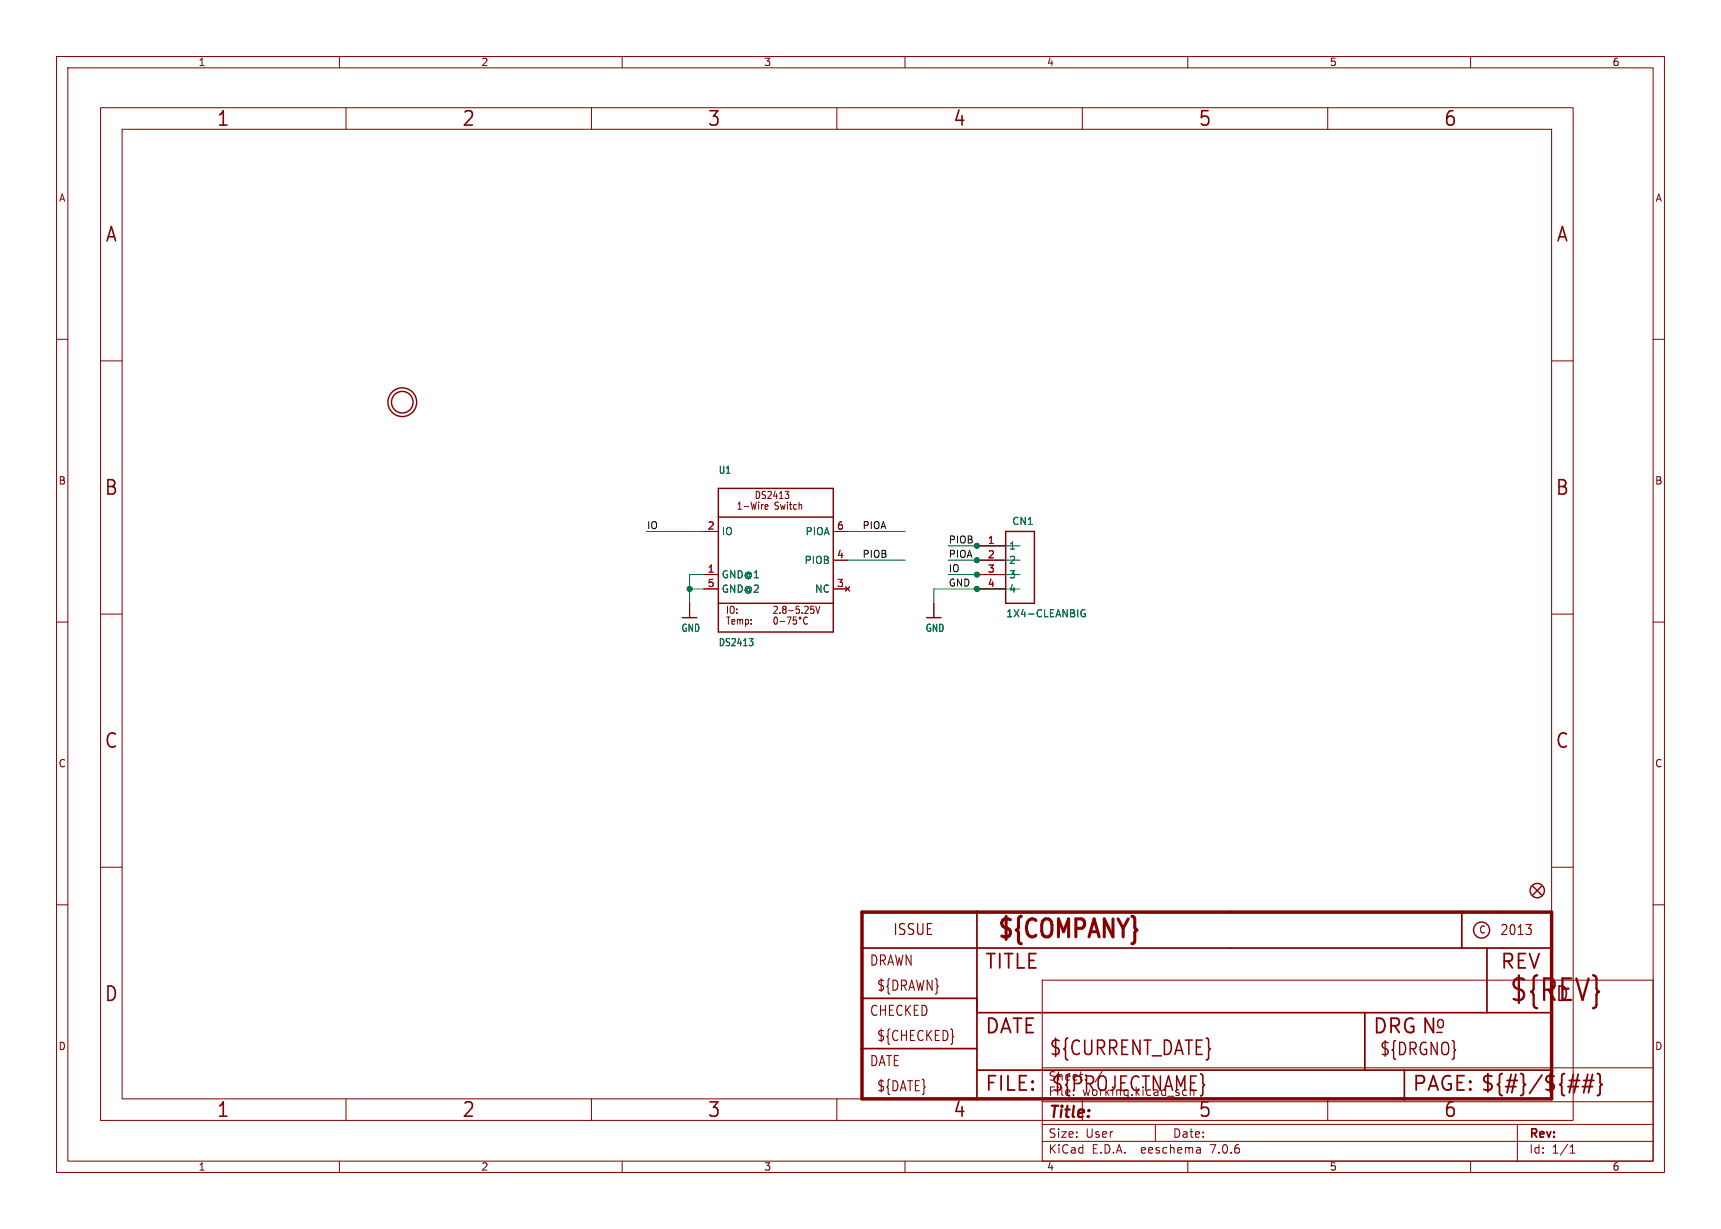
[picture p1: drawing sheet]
(kicad_sch (version 20230121) (generator eeschema)

 (paper "User" 304.267 217.322)

 (lib_symbols
  (symbol "working-eagle-import:1X4-CLEANBIG" (in_bom yes) (on_board yes)
   (property "Reference" "CN" (at 5.08 7.62 0) (effects (font (size 1.27 1.27)) (justify right top)))
   (property "Value" "" (at 0 -10.16 0) (effects (font (size 1.27 1.27)) (justify left bottom)))
   (property "Footprint" "working:1X04-CLEANBIG" (at 0 0 0) (effects (font (size 1.27 1.27)) hide))
   (property "Datasheet" "" (at 0 0 0) (effects (font (size 1.27 1.27)) hide))
   (property "ki_locked" "" (at 0 0 0) (effects (font (size 1.27 1.27))))
   (symbol "1X4-CLEANBIG_1_0"
    (polyline (pts (xy 0 -7.62) (xy 0 5.08)) (stroke (width 0.254) (type solid)) (fill (type none)))
    (polyline (pts (xy 0 5.08) (xy 5.08 5.08)) (stroke (width 0.254) (type solid)) (fill (type none)))
    (polyline (pts (xy 5.08 -7.62) (xy 0 -7.62)) (stroke (width 0.254) (type solid)) (fill (type none)))
    (polyline (pts (xy 5.08 5.08) (xy 5.08 -7.62)) (stroke (width 0.254) (type solid)) (fill (type none)))
    (pin bidirectional line (at -5.08 2.54 0) (length 5.08) (name "1" (effects (font (size 1.27 1.27)))) (number "1" (effects (font (size 1.27 1.27)))))
    (pin bidirectional line (at -5.08 0 0) (length 5.08) (name "2" (effects (font (size 1.27 1.27)))) (number "2" (effects (font (size 1.27 1.27)))))
    (pin bidirectional line (at -5.08 -2.54 0) (length 5.08) (name "3" (effects (font (size 1.27 1.27)))) (number "3" (effects (font (size 1.27 1.27)))))
    (pin bidirectional line (at -5.08 -5.08 0) (length 5.08) (name "4" (effects (font (size 1.27 1.27)))) (number "4" (effects (font (size 1.27 1.27)))))))
  (symbol "working-eagle-import:DS2413TSOC" (in_bom yes) (on_board yes)
   (property "Reference" "U" (at -10.16 15.24 0) (effects (font (size 1.27 1.0795)) (justify left bottom)))
   (property "Value" "" (at -10.16 -15.24 0) (effects (font (size 1.27 1.0795)) (justify left bottom)))
   (property "Footprint" "working:DS2413_TSOC6L" (at 0 0 0) (effects (font (size 1.27 1.27)) hide))
   (property "Datasheet" "" (at 0 0 0) (effects (font (size 1.27 1.27)) hide))
   (property "ki_locked" "" (at 0 0 0) (effects (font (size 1.27 1.27))))
   (symbol "DS2413TSOC_1_0"
    (polyline (pts (xy -10.16 -12.7) (xy 10.16 -12.7)) (stroke (width 0.254) (type solid)) (fill (type none)))
    (polyline (pts (xy -10.16 -7.62) (xy -10.16 -12.7)) (stroke (width 0.254) (type solid)) (fill (type none)))
    (polyline (pts (xy -10.16 -7.62) (xy -10.16 7.62)) (stroke (width 0.254) (type solid)) (fill (type none)))
    (polyline (pts (xy -10.16 7.62) (xy -10.16 12.7)) (stroke (width 0.254) (type solid)) (fill (type none)))
    (polyline (pts (xy -10.16 7.62) (xy 10.16 7.62)) (stroke (width 0.254) (type solid)) (fill (type none)))
    (polyline (pts (xy -10.16 12.7) (xy 10.16 12.7)) (stroke (width 0.254) (type solid)) (fill (type none)))
    (polyline (pts (xy 10.16 -12.7) (xy 10.16 -7.62)) (stroke (width 0.254) (type solid)) (fill (type none)))
    (polyline (pts (xy 10.16 -7.62) (xy -10.16 -7.62)) (stroke (width 0.254) (type solid)) (fill (type none)))
    (polyline (pts (xy 10.16 7.62) (xy 10.16 -7.62)) (stroke (width 0.254) (type solid)) (fill (type none)))
    (polyline (pts (xy 10.16 12.7) (xy 10.16 7.62)) (stroke (width 0.254) (type solid)) (fill (type none)))
    (text "0-75°C" (at -0.635 -11.43 0) (effects (font (size 1.27 1.0795)) (justify left bottom)))
    (text "1-Wire Switch" (at -6.985 8.89 0) (effects (font (size 1.27 1.0795)) (justify left bottom)))
    (text "2.8-5.25V" (at -0.635 -9.525 0) (effects (font (size 1.27 1.0795)) (justify left bottom)))
    (text "DS2413" (at -3.81 10.795 0) (effects (font (size 1.27 1.0795)) (justify left bottom)))
    (text "IO:" (at -8.89 -9.525 0) (effects (font (size 1.27 1.0795)) (justify left bottom)))
    (text "Temp:" (at -8.89 -11.43 0) (effects (font (size 1.27 1.0795)) (justify left bottom)))
    (pin power_in line (at -12.7 -2.54 0) (length 2.54) (name "GND@1" (effects (font (size 1.27 1.27)))) (number "1" (effects (font (size 1.27 1.27)))))
    (pin bidirectional line (at -12.7 5.08 0) (length 2.54) (name "IO" (effects (font (size 1.27 1.27)))) (number "2" (effects (font (size 1.27 1.27)))))
    (pin no_connect line (at 12.7 -5.08 180) (length 2.54) (name "NC" (effects (font (size 1.27 1.27)))) (number "3" (effects (font (size 1.27 1.27)))))
    (pin bidirectional line (at 12.7 0 180) (length 2.54) (name "PIOB" (effects (font (size 1.27 1.27)))) (number "4" (effects (font (size 1.27 1.27)))))
    (pin power_in line (at -12.7 -5.08 0) (length 2.54) (name "GND@2" (effects (font (size 1.27 1.27)))) (number "5" (effects (font (size 1.27 1.27)))))
    (pin bidirectional line (at 12.7 5.08 180) (length 2.54) (name "PIOA" (effects (font (size 1.27 1.27)))) (number "6" (effects (font (size 1.27 1.27)))))))
  (symbol "working-eagle-import:FIDUCIAL{dblquote}{dblquote}" (in_bom yes) (on_board yes)
   (property "Reference" "FID" (at 0 0 0) (effects (font (size 1.27 1.27)) hide))
   (property "Value" "" (at 0 0 0) (effects (font (size 1.27 1.27)) hide))
   (property "Footprint" "working:FIDUCIAL_1MM" (at 0 0 0) (effects (font (size 1.27 1.27)) hide))
   (property "Datasheet" "" (at 0 0 0) (effects (font (size 1.27 1.27)) hide))
   (property "ki_locked" "" (at 0 0 0) (effects (font (size 1.27 1.27))))
   (symbol "FIDUCIAL{dblquote}{dblquote}_1_0"
    (polyline (pts (xy -0.762 0.762) (xy 0.762 -0.762)) (stroke (width 0.254) (type solid)) (fill (type none)))
    (polyline (pts (xy 0.762 0.762) (xy -0.762 -0.762)) (stroke (width 0.254) (type solid)) (fill (type none)))
    (circle (center 0 0) (radius 1.27) (stroke (width 0.254) (type solid)) (fill (type none)))))
  (symbol "working-eagle-import:FRAME_A4" (in_bom yes) (on_board yes)
   (property "Reference" "#FRAME" (at 0 0 0) (effects (font (size 1.27 1.27)) hide))
   (property "Value" "" (at 0 0 0) (effects (font (size 1.27 1.27)) hide))
   (property "Footprint" "" (at 0 0 0) (effects (font (size 1.27 1.27)) hide))
   (property "Datasheet" "" (at 0 0 0) (effects (font (size 1.27 1.27)) hide))
   (property "ki_locked" "" (at 0 0 0) (effects (font (size 1.27 1.27))))
   (symbol "FRAME_A4_1_0"
    (polyline (pts (xy 0 44.7675) (xy 3.81 44.7675)) (stroke (width 0) (type default)) (fill (type none)))
    (polyline (pts (xy 0 89.535) (xy 3.81 89.535)) (stroke (width 0) (type default)) (fill (type none)))
    (polyline (pts (xy 0 134.3025) (xy 3.81 134.3025)) (stroke (width 0) (type default)) (fill (type none)))
    (polyline (pts (xy 3.81 3.81) (xy 3.81 175.26)) (stroke (width 0) (type default)) (fill (type none)))
    (polyline (pts (xy 43.3917 0) (xy 43.3917 3.81)) (stroke (width 0) (type default)) (fill (type none)))
    (polyline (pts (xy 43.3917 175.26) (xy 43.3917 179.07)) (stroke (width 0) (type default)) (fill (type none)))
    (polyline (pts (xy 86.7833 0) (xy 86.7833 3.81)) (stroke (width 0) (type default)) (fill (type none)))
    (polyline (pts (xy 86.7833 175.26) (xy 86.7833 179.07)) (stroke (width 0) (type default)) (fill (type none)))
    (polyline (pts (xy 130.175 0) (xy 130.175 3.81)) (stroke (width 0) (type default)) (fill (type none)))
    (polyline (pts (xy 130.175 175.26) (xy 130.175 179.07)) (stroke (width 0) (type default)) (fill (type none)))
    (polyline (pts (xy 173.5667 0) (xy 173.5667 3.81)) (stroke (width 0) (type default)) (fill (type none)))
    (polyline (pts (xy 173.5667 175.26) (xy 173.5667 179.07)) (stroke (width 0) (type default)) (fill (type none)))
    (polyline (pts (xy 216.9583 0) (xy 216.9583 3.81)) (stroke (width 0) (type default)) (fill (type none)))
    (polyline (pts (xy 216.9583 175.26) (xy 216.9583 179.07)) (stroke (width 0) (type default)) (fill (type none)))
    (polyline (pts (xy 256.54 3.81) (xy 3.81 3.81)) (stroke (width 0) (type default)) (fill (type none)))
    (polyline (pts (xy 256.54 3.81) (xy 256.54 8.89)) (stroke (width 0.1016) (type solid)) (fill (type none)))
    (polyline (pts (xy 256.54 3.81) (xy 256.54 175.26)) (stroke (width 0) (type default)) (fill (type none)))
    (polyline (pts (xy 256.54 8.89) (xy 256.54 13.97)) (stroke (width 0.1016) (type solid)) (fill (type none)))
    (polyline (pts (xy 256.54 13.97) (xy 256.54 19.05)) (stroke (width 0.1016) (type solid)) (fill (type none)))
    (polyline (pts (xy 256.54 19.05) (xy 256.54 36.83)) (stroke (width 0.1016) (type solid)) (fill (type none)))
    (polyline (pts (xy 256.54 44.7675) (xy 260.35 44.7675)) (stroke (width 0) (type default)) (fill (type none)))
    (polyline (pts (xy 256.54 89.535) (xy 260.35 89.535)) (stroke (width 0) (type default)) (fill (type none)))
    (polyline (pts (xy 256.54 134.3025) (xy 260.35 134.3025)) (stroke (width 0) (type default)) (fill (type none)))
    (polyline (pts (xy 256.54 175.26) (xy 3.81 175.26)) (stroke (width 0) (type default)) (fill (type none)))
    (polyline (pts (xy 0 0) (xy 260.35 0) (xy 260.35 179.07) (xy 0 179.07) (xy 0 0)) (stroke (width 0) (type default)) (fill (type none)))
    (text "1" (at 21.6958 1.905 0) (effects (font (size 2.54 2.286))))
    (text "1" (at 21.6958 177.165 0) (effects (font (size 2.54 2.286))))
    (text "2" (at 65.0875 1.905 0) (effects (font (size 2.54 2.286))))
    (text "2" (at 65.0875 177.165 0) (effects (font (size 2.54 2.286))))
    (text "3" (at 108.4792 1.905 0) (effects (font (size 2.54 2.286))))
    (text "3" (at 108.4792 177.165 0) (effects (font (size 2.54 2.286))))
    (text "4" (at 151.8708 1.905 0) (effects (font (size 2.54 2.286))))
    (text "4" (at 151.8708 177.165 0) (effects (font (size 2.54 2.286))))
    (text "5" (at 195.2625 1.905 0) (effects (font (size 2.54 2.286))))
    (text "5" (at 195.2625 177.165 0) (effects (font (size 2.54 2.286))))
    (text "6" (at 238.6542 1.905 0) (effects (font (size 2.54 2.286))))
    (text "6" (at 238.6542 177.165 0) (effects (font (size 2.54 2.286))))
    (text "A" (at 1.905 156.6863 0) (effects (font (size 2.54 2.286))))
    (text "A" (at 258.445 156.6863 0) (effects (font (size 2.54 2.286))))
    (text "B" (at 1.905 111.9188 0) (effects (font (size 2.54 2.286))))
    (text "B" (at 258.445 111.9188 0) (effects (font (size 2.54 2.286))))
    (text "C" (at 1.905 67.1513 0) (effects (font (size 2.54 2.286))))
    (text "C" (at 258.445 67.1513 0) (effects (font (size 2.54 2.286))))
    (text "D" (at 1.905 22.3838 0) (effects (font (size 2.54 2.286))))
    (text "D" (at 258.445 22.3838 0) (effects (font (size 2.54 2.286)))))
   (symbol "FRAME_A4_2_0"
    (polyline (pts (xy 1.27 -6.35) (xy 1.27 0)) (stroke (width 0.1016) (type solid)) (fill (type none)))
    (polyline (pts (xy 1.27 0) (xy 82.55 0)) (stroke (width 0.1016) (type solid)) (fill (type none)))
    (polyline (pts (xy 82.55 -6.35) (xy 1.27 -6.35)) (stroke (width 0.1016) (type solid)) (fill (type none)))
    (polyline (pts (xy 82.55 0) (xy 82.55 -6.35)) (stroke (width 0.1016) (type solid)) (fill (type none)))
    (text "PART OR WHOLE IS STRICTLY PROHIBITED WITHOUT WRITTEN PERMISSION!" (at 3.81 -5.08 0) (effects (font (size 1.27 1.0795)) (justify left bottom)))
    (text "PROPRIETARY" (at 3.81 -10.16 0) (effects (font (size 2.54 2.159) (thickness 0.4318) bold) (justify left bottom)))
    (text "THIS DRAWING CONTAINS CONFIDENTIAL INFORMATION. ANY REPRODUCTION IN" (at 3.81 -2.794 0) (effects (font (size 1.27 1.0795)) (justify left bottom))))
   (symbol "FRAME_A4_3_0"
    (polyline (pts (xy 0 1.27) (xy 20.32 1.27)) (stroke (width 0.6096) (type solid)) (fill (type none)))
    (polyline (pts (xy 0 10.16) (xy 0 1.27)) (stroke (width 0.6096) (type solid)) (fill (type none)))
    (polyline (pts (xy 0 10.16) (xy 20.32 10.16)) (stroke (width 0.3048) (type solid)) (fill (type none)))
    (polyline (pts (xy 0 19.05) (xy 0 10.16)) (stroke (width 0.6096) (type solid)) (fill (type none)))
    (polyline (pts (xy 0 19.05) (xy 20.32 19.05)) (stroke (width 0.3048) (type solid)) (fill (type none)))
    (polyline (pts (xy 0 27.94) (xy 0 19.05)) (stroke (width 0.6096) (type solid)) (fill (type none)))
    (polyline (pts (xy 0 27.94) (xy 20.32 27.94)) (stroke (width 0.3048) (type solid)) (fill (type none)))
    (polyline (pts (xy 0 34.29) (xy 0 27.94)) (stroke (width 0.6096) (type solid)) (fill (type none)))
    (polyline (pts (xy 20.32 1.27) (xy 20.32 6.35)) (stroke (width 0.3048) (type solid)) (fill (type none)))
    (polyline (pts (xy 20.32 1.27) (xy 95.885 1.27)) (stroke (width 0.6096) (type solid)) (fill (type none)))
    (polyline (pts (xy 20.32 6.35) (xy 20.32 10.16)) (stroke (width 0.3048) (type solid)) (fill (type none)))
    (polyline (pts (xy 20.32 6.35) (xy 88.9 6.35)) (stroke (width 0.3048) (type solid)) (fill (type none)))
    (polyline (pts (xy 20.32 10.16) (xy 20.32 19.05)) (stroke (width 0.3048) (type solid)) (fill (type none)))
    (polyline (pts (xy 20.32 16.51) (xy 20.32 19.05)) (stroke (width 0.3048) (type solid)) (fill (type none)))
    (polyline (pts (xy 20.32 19.05) (xy 20.32 27.94)) (stroke (width 0.3048) (type solid)) (fill (type none)))
    (polyline (pts (xy 20.32 27.94) (xy 20.32 34.29)) (stroke (width 0.3048) (type solid)) (fill (type none)))
    (polyline (pts (xy 20.32 27.94) (xy 65.0875 27.94)) (stroke (width 0.3048) (type solid)) (fill (type none)))
    (polyline (pts (xy 20.32 34.29) (xy 0 34.29)) (stroke (width 0.6096) (type solid)) (fill (type none)))
    (polyline (pts (xy 65.0875 27.94) (xy 106.045 27.94)) (stroke (width 0.3048) (type solid)) (fill (type none)))
    (polyline (pts (xy 65.0875 34.29) (xy 20.32 34.29)) (stroke (width 0.6096) (type solid)) (fill (type none)))
    (polyline (pts (xy 88.9 6.35) (xy 95.885 6.35)) (stroke (width 0.3048) (type solid)) (fill (type none)))
    (polyline (pts (xy 88.9 16.51) (xy 20.32 16.51)) (stroke (width 0.3048) (type solid)) (fill (type none)))
    (polyline (pts (xy 88.9 16.51) (xy 88.9 6.35)) (stroke (width 0.3048) (type solid)) (fill (type none)))
    (polyline (pts (xy 95.885 1.27) (xy 121.92 1.27)) (stroke (width 0.6096) (type solid)) (fill (type none)))
    (polyline (pts (xy 95.885 6.35) (xy 95.885 1.27)) (stroke (width 0.3048) (type solid)) (fill (type none)))
    (polyline (pts (xy 95.885 6.35) (xy 121.92 6.35)) (stroke (width 0.3048) (type solid)) (fill (type none)))
    (polyline (pts (xy 101.6 13.0175) (xy 102.5525 13.0175)) (stroke (width 0.254) (type solid)) (fill (type none)))
    (polyline (pts (xy 106.045 27.94) (xy 106.045 34.29)) (stroke (width 0.3048) (type solid)) (fill (type none)))
    (polyline (pts (xy 106.045 27.94) (xy 110.49 27.94)) (stroke (width 0.3048) (type solid)) (fill (type none)))
    (polyline (pts (xy 106.045 34.29) (xy 65.0875 34.29)) (stroke (width 0.6096) (type solid)) (fill (type none)))
    (polyline (pts (xy 110.49 16.51) (xy 88.9 16.51)) (stroke (width 0.3048) (type solid)) (fill (type none)))
    (polyline (pts (xy 110.49 27.94) (xy 110.49 16.51)) (stroke (width 0.3048) (type solid)) (fill (type none)))
    (polyline (pts (xy 110.49 27.94) (xy 113.03 27.94)) (stroke (width 0.3048) (type solid)) (fill (type none)))
    (polyline (pts (xy 113.03 27.94) (xy 121.92 27.94)) (stroke (width 0.3048) (type solid)) (fill (type none)))
    (polyline (pts (xy 113.03 34.29) (xy 106.045 34.29)) (stroke (width 0.6096) (type solid)) (fill (type none)))
    (polyline (pts (xy 121.92 6.35) (xy 121.92 1.27)) (stroke (width 0.6096) (type solid)) (fill (type none)))
    (polyline (pts (xy 121.92 16.51) (xy 110.49 16.51)) (stroke (width 0.3048) (type solid)) (fill (type none)))
    (polyline (pts (xy 121.92 16.51) (xy 121.92 6.35)) (stroke (width 0.6096) (type solid)) (fill (type none)))
    (polyline (pts (xy 121.92 27.94) (xy 121.92 16.51)) (stroke (width 0.6096) (type solid)) (fill (type none)))
    (polyline (pts (xy 121.92 34.29) (xy 113.03 34.29)) (stroke (width 0.6096) (type solid)) (fill (type none)))
    (polyline (pts (xy 121.92 34.29) (xy 121.92 27.94)) (stroke (width 0.6096) (type solid)) (fill (type none)))
    (circle (center 109.5375 31.115) (radius 1.4199) (stroke (width 0.254) (type solid)) (fill (type none)))
    (text "${#}/${##}" (at 109.22 2.54 0) (effects (font (size 2.54 2.54)) (justify left bottom)))
    (text "${CHECKED}" (at 2.54 11.43 0) (effects (font (size 1.778 1.5113)) (justify left bottom)))
    (text "${COMPANY}" (at 23.6538 29.3687 0) (effects (font (size 3.175 2.6987) (thickness 0.5397) bold) (justify left bottom)))
    (text "${CURRENT_DATE}" (at 33.02 8.89 0) (effects (font (size 2.54 2.159)) (justify left bottom)))
    (text "${DATE}" (at 2.54 2.54 0) (effects (font (size 1.778 1.5113)) (justify left bottom)))
    (text "${DRAWN}" (at 2.54 20.32 0) (effects (font (size 1.778 1.5113)) (justify left bottom)))
    (text "${DRGNO}" (at 91.44 8.89 0) (effects (font (size 2.1844 1.8567)) (justify left bottom)))
    (text "${PROJECTNAME}" (at 33.3375 2.54 0) (effects (font (size 2.54 2.159)) (justify left bottom)))
    (text "${REV}" (at 114.3 18.415 0) (effects (font (size 3.81 3.2385)) (justify left bottom)))
    (text "2013" (at 112.7125 30.1625 0) (effects (font (size 1.778 1.5113)) (justify left bottom)))
    (text "C" (at 109.0612 30.48 0) (effects (font (size 1.27 1.0795)) (justify left bottom)))
    (text "CHECKED" (at 1.27 15.875 0) (effects (font (size 1.778 1.5113)) (justify left bottom)))
    (text "DATE" (at 1.27 6.985 0) (effects (font (size 1.778 1.5113)) (justify left bottom)))
    (text "DATE" (at 21.59 12.7 0) (effects (font (size 2.54 2.54)) (justify left bottom)))
    (text "DRAWN" (at 1.27 24.765 0) (effects (font (size 1.778 1.5113)) (justify left bottom)))
    (text "DRG" (at 90.17 12.7 0) (effects (font (size 2.54 2.54)) (justify left bottom)))
    (text "FILE:" (at 21.59 2.54 0) (effects (font (size 2.54 2.54)) (justify left bottom)))
    (text "ISSUE" (at 5.3975 30.1625 0) (effects (font (size 1.9304 1.6408)) (justify left bottom)))
    (text "N" (at 98.7425 12.7 0) (effects (font (size 2.54 2.54)) (justify left bottom)))
    (text "o" (at 101.2825 13.6525 0) (effects (font (size 2.1844 1.8567)) (justify left bottom)))
    (text "PAGE:" (at 97.155 2.54 0) (effects (font (size 2.54 2.54)) (justify left bottom)))
    (text "REV" (at 112.7125 24.13 0) (effects (font (size 2.54 2.54)) (justify left bottom)))
    (text "TITLE" (at 21.59 24.13 0) (effects (font (size 2.54 2.54)) (justify left bottom)))))
  (symbol "working-eagle-import:GND" (power) (in_bom yes) (on_board yes)
   (property "Reference" "" (at 0 0 0) (effects (font (size 1.27 1.27)) hide))
   (property "Value" "GND" (at -1.524 -2.54 0) (effects (font (size 1.27 1.0795)) (justify left bottom)))
   (property "Footprint" "" (at 0 0 0) (effects (font (size 1.27 1.27)) hide))
   (property "Datasheet" "" (at 0 0 0) (effects (font (size 1.27 1.27)) hide))
   (property "ki_locked" "" (at 0 0 0) (effects (font (size 1.27 1.27))))
   (symbol "GND_1_0"
    (polyline (pts (xy -1.27 0) (xy 1.27 0)) (stroke (width 0.254) (type solid)) (fill (type none)))
    (pin power_in line (at 0 2.54 270) (length 2.54) (name "GND" (effects (font (size 0 0)))) (number "1" (effects (font (size 0 0)))))))
  (symbol "working-eagle-import:MOUNTINGHOLE2.5" (in_bom yes) (on_board yes)
   (property "Reference" "" (at 0 0 0) (effects (font (size 1.27 1.27)) hide))
   (property "Value" "" (at 0 0 0) (effects (font (size 1.27 1.27)) hide))
   (property "Footprint" "working:MOUNTINGHOLE_2.5_PLATED" (at 0 0 0) (effects (font (size 1.27 1.27)) hide))
   (property "Datasheet" "" (at 0 0 0) (effects (font (size 1.27 1.27)) hide))
   (property "ki_locked" "" (at 0 0 0) (effects (font (size 1.27 1.27))))
   (symbol "MOUNTINGHOLE2.5_1_0"
    (circle (center 0 0) (radius 1.905) (stroke (width 0.254) (type solid)) (fill (type none)))
    (circle (center 0 0) (radius 2.54) (stroke (width 0.254) (type solid)) (fill (type none))))))

 (junction (at 172.72 96.52) (diameter 0) (color 0 0 0 0))
 (junction (at 121.92 104.14) (diameter 0) (color 0 0 0 0))
 (junction (at 172.72 104.14) (diameter 0) (color 0 0 0 0))
 (junction (at 172.72 99.06) (diameter 0) (color 0 0 0 0))
 (junction (at 172.72 101.6) (diameter 0) (color 0 0 0 0))

 (wire (pts (xy 180.34 101.6) (xy 172.72 101.6)) (stroke (width 0.1524) (type solid)))
 (wire (pts (xy 121.92 101.6) (xy 121.92 104.14)) (stroke (width 0.1524) (type solid)))
 (wire (pts (xy 124.46 104.14) (xy 121.92 104.14)) (stroke (width 0.1524) (type solid)))
 (wire (pts (xy 149.86 93.98) (xy 160.02 93.98)) (stroke (width 0.1524) (type solid)))
 (wire (pts (xy 121.92 104.14) (xy 121.92 106.68)) (stroke (width 0.1524) (type solid)))
 (wire (pts (xy 172.72 96.52) (xy 167.64 96.52)) (stroke (width 0.1524) (type solid)))
 (wire (pts (xy 172.72 99.06) (xy 167.64 99.06)) (stroke (width 0.1524) (type solid)))
 (wire (pts (xy 180.34 99.06) (xy 172.72 99.06)) (stroke (width 0.1524) (type solid)))
 (wire (pts (xy 165.1 104.14) (xy 165.1 106.68)) (stroke (width 0.1524) (type solid)))
 (wire (pts (xy 172.72 101.6) (xy 167.64 101.6)) (stroke (width 0.1524) (type solid)))
 (wire (pts (xy 149.86 99.06) (xy 160.02 99.06)) (stroke (width 0.1524) (type solid)))
 (wire (pts (xy 124.46 93.98) (xy 114.3 93.98)) (stroke (width 0.1524) (type solid)))
 (wire (pts (xy 124.46 101.6) (xy 121.92 101.6)) (stroke (width 0.1524) (type solid)))
 (wire (pts (xy 180.34 96.52) (xy 172.72 96.52)) (stroke (width 0.1524) (type solid)))
 (wire (pts (xy 165.1 104.14) (xy 172.72 104.14)) (stroke (width 0.1524) (type solid)))
 (wire (pts (xy 172.72 104.14) (xy 180.34 104.14)) (stroke (width 0.1524) (type solid)))

 (label "PIOB" (at 152.4 99.06 0) (fields_autoplaced) (effects (font (size 1.2446 1.2446)) (justify left bottom)))
 (label "IO" (at 114.3 93.98 0) (fields_autoplaced) (effects (font (size 1.2446 1.2446)) (justify left bottom)))
 (label "GND" (at 167.64 104.14 0) (fields_autoplaced) (effects (font (size 1.2446 1.2446)) (justify left bottom)))
 (label "IO" (at 167.64 101.6 0) (fields_autoplaced) (effects (font (size 1.2446 1.2446)) (justify left bottom)))
 (label "PIOB" (at 167.64 96.52 0) (fields_autoplaced) (effects (font (size 1.2446 1.2446)) (justify left bottom)))
 (label "PIOA" (at 167.64 99.06 0) (fields_autoplaced) (effects (font (size 1.2446 1.2446)) (justify left bottom)))
 (label "PIOA" (at 152.4 93.98 0) (fields_autoplaced) (effects (font (size 1.2446 1.2446)) (justify left bottom)))

 (symbol (lib_id "working-eagle-import:GND") (at 165.1 109.22 0) (unit 1) (in_bom yes) (on_board yes) (dnp no)
  (property "Reference" "#U$2" (at 165.1 109.22 0) (effects (font (size 1.27 1.27)) hide))
  (property "Value" "GND" (at 163.576 111.76 0) (effects (font (size 1.27 1.0795)) (justify left bottom)))
  (property "Footprint" "" (at 165.1 109.22 0) (effects (font (size 1.27 1.27)) hide))
  (property "Datasheet" "" (at 165.1 109.22 0) (effects (font (size 1.27 1.27)) hide)) (pin "1"))

 (symbol (lib_id "working-eagle-import:DS2413TSOC") (at 137.16 99.06 0) (unit 1) (in_bom yes) (on_board yes) (dnp no)
  (property "Reference" "U1" (at 127 83.82 0) (effects (font (size 1.27 1.0795)) (justify left bottom)))
  (property "Value" "DS2413" (at 127 114.3 0) (effects (font (size 1.27 1.0795)) (justify left bottom)))
  (property "Footprint" "working:DS2413_TSOC6L" (at 137.16 99.06 0) (effects (font (size 1.27 1.27)) hide))
  (property "Datasheet" "" (at 137.16 99.06 0) (effects (font (size 1.27 1.27)) hide)) (pin "1") (pin "2") (pin "3") (pin "4") (pin "5") (pin "6"))

 (symbol (lib_id "working-eagle-import:FRAME_A4") (at 17.78 198.12 0) (unit 1) (in_bom yes) (on_board yes) (dnp no)
  (property "Reference" "#FRAME1" (at 17.78 198.12 0) (effects (font (size 1.27 1.27)) hide))
  (property "Value" "FRAME_A4" (at 17.78 198.12 0) (effects (font (size 1.27 1.27)) hide))
  (property "Footprint" "" (at 17.78 198.12 0) (effects (font (size 1.27 1.27)) hide))
  (property "Datasheet" "" (at 17.78 198.12 0) (effects (font (size 1.27 1.27)) hide)))

 (symbol (lib_id "working-eagle-import:FRAME_A4") (at 152.4 195.58 0) (unit 3) (in_bom yes) (on_board yes) (dnp no)
  (property "Reference" "#FRAME1" (at 152.4 195.58 0) (effects (font (size 1.27 1.27)) hide))
  (property "Value" "FRAME_A4" (at 152.4 195.58 0) (effects (font (size 1.27 1.27)) hide))
  (property "Footprint" "" (at 152.4 195.58 0) (effects (font (size 1.27 1.27)) hide))
  (property "Datasheet" "" (at 152.4 195.58 0) (effects (font (size 1.27 1.27)) hide)))

 (symbol (lib_id "working-eagle-import:MOUNTINGHOLE2.5") (at 71.12 71.12 0) (unit 1) (in_bom yes) (on_board yes) (dnp no)
  (property "Reference" "U$4" (at 71.12 71.12 0) (effects (font (size 1.27 1.27)) hide))
  (property "Value" "MOUNTINGHOLE2.5" (at 71.12 71.12 0) (effects (font (size 1.27 1.27)) hide))
  (property "Footprint" "working:MOUNTINGHOLE_2.5_PLATED" (at 71.12 71.12 0) (effects (font (size 1.27 1.27)) hide))
  (property "Datasheet" "" (at 71.12 71.12 0) (effects (font (size 1.27 1.27)) hide)))

 (symbol (lib_id "working-eagle-import:GND") (at 121.92 109.22 0) (unit 1) (in_bom yes) (on_board yes) (dnp no)
  (property "Reference" "#U$1" (at 121.92 109.22 0) (effects (font (size 1.27 1.27)) hide))
  (property "Value" "GND" (at 120.396 111.76 0) (effects (font (size 1.27 1.0795)) (justify left bottom)))
  (property "Footprint" "" (at 121.92 109.22 0) (effects (font (size 1.27 1.27)) hide))
  (property "Datasheet" "" (at 121.92 109.22 0) (effects (font (size 1.27 1.27)) hide)) (pin "1"))

 (symbol (lib_id "working-eagle-import:FIDUCIAL{dblquote}{dblquote}") (at 271.78 157.48 0) (unit 1) (in_bom yes) (on_board yes) (dnp no)
  (property "Reference" "FID1" (at 271.78 157.48 0) (effects (font (size 1.27 1.27)) hide))
  (property "Value" "FIDUCIAL{dblquote}{dblquote}" (at 271.78 157.48 0) (effects (font (size 1.27 1.27)) hide))
  (property "Footprint" "working:FIDUCIAL_1MM" (at 271.78 157.48 0) (effects (font (size 1.27 1.27)) hide))
  (property "Datasheet" "" (at 271.78 157.48 0) (effects (font (size 1.27 1.27)) hide)))

 (symbol (lib_id "working-eagle-import:1X4-CLEANBIG") (at 177.8 99.06 0) (unit 1) (in_bom yes) (on_board yes) (dnp no)
  (property "Reference" "CN1" (at 182.88 91.44 0) (effects (font (size 1.27 1.27)) (justify right top)))
  (property "Value" "1X4-CLEANBIG" (at 177.8 109.22 0) (effects (font (size 1.27 1.27)) (justify left bottom)))
  (property "Footprint" "working:1X04-CLEANBIG" (at 177.8 99.06 0) (effects (font (size 1.27 1.27)) hide))
  (property "Datasheet" "" (at 177.8 99.06 0) (effects (font (size 1.27 1.27)) hide)) (pin "1") (pin "2") (pin "3") (pin "4"))

 (sheet_instances (path "" (page "1"))))
